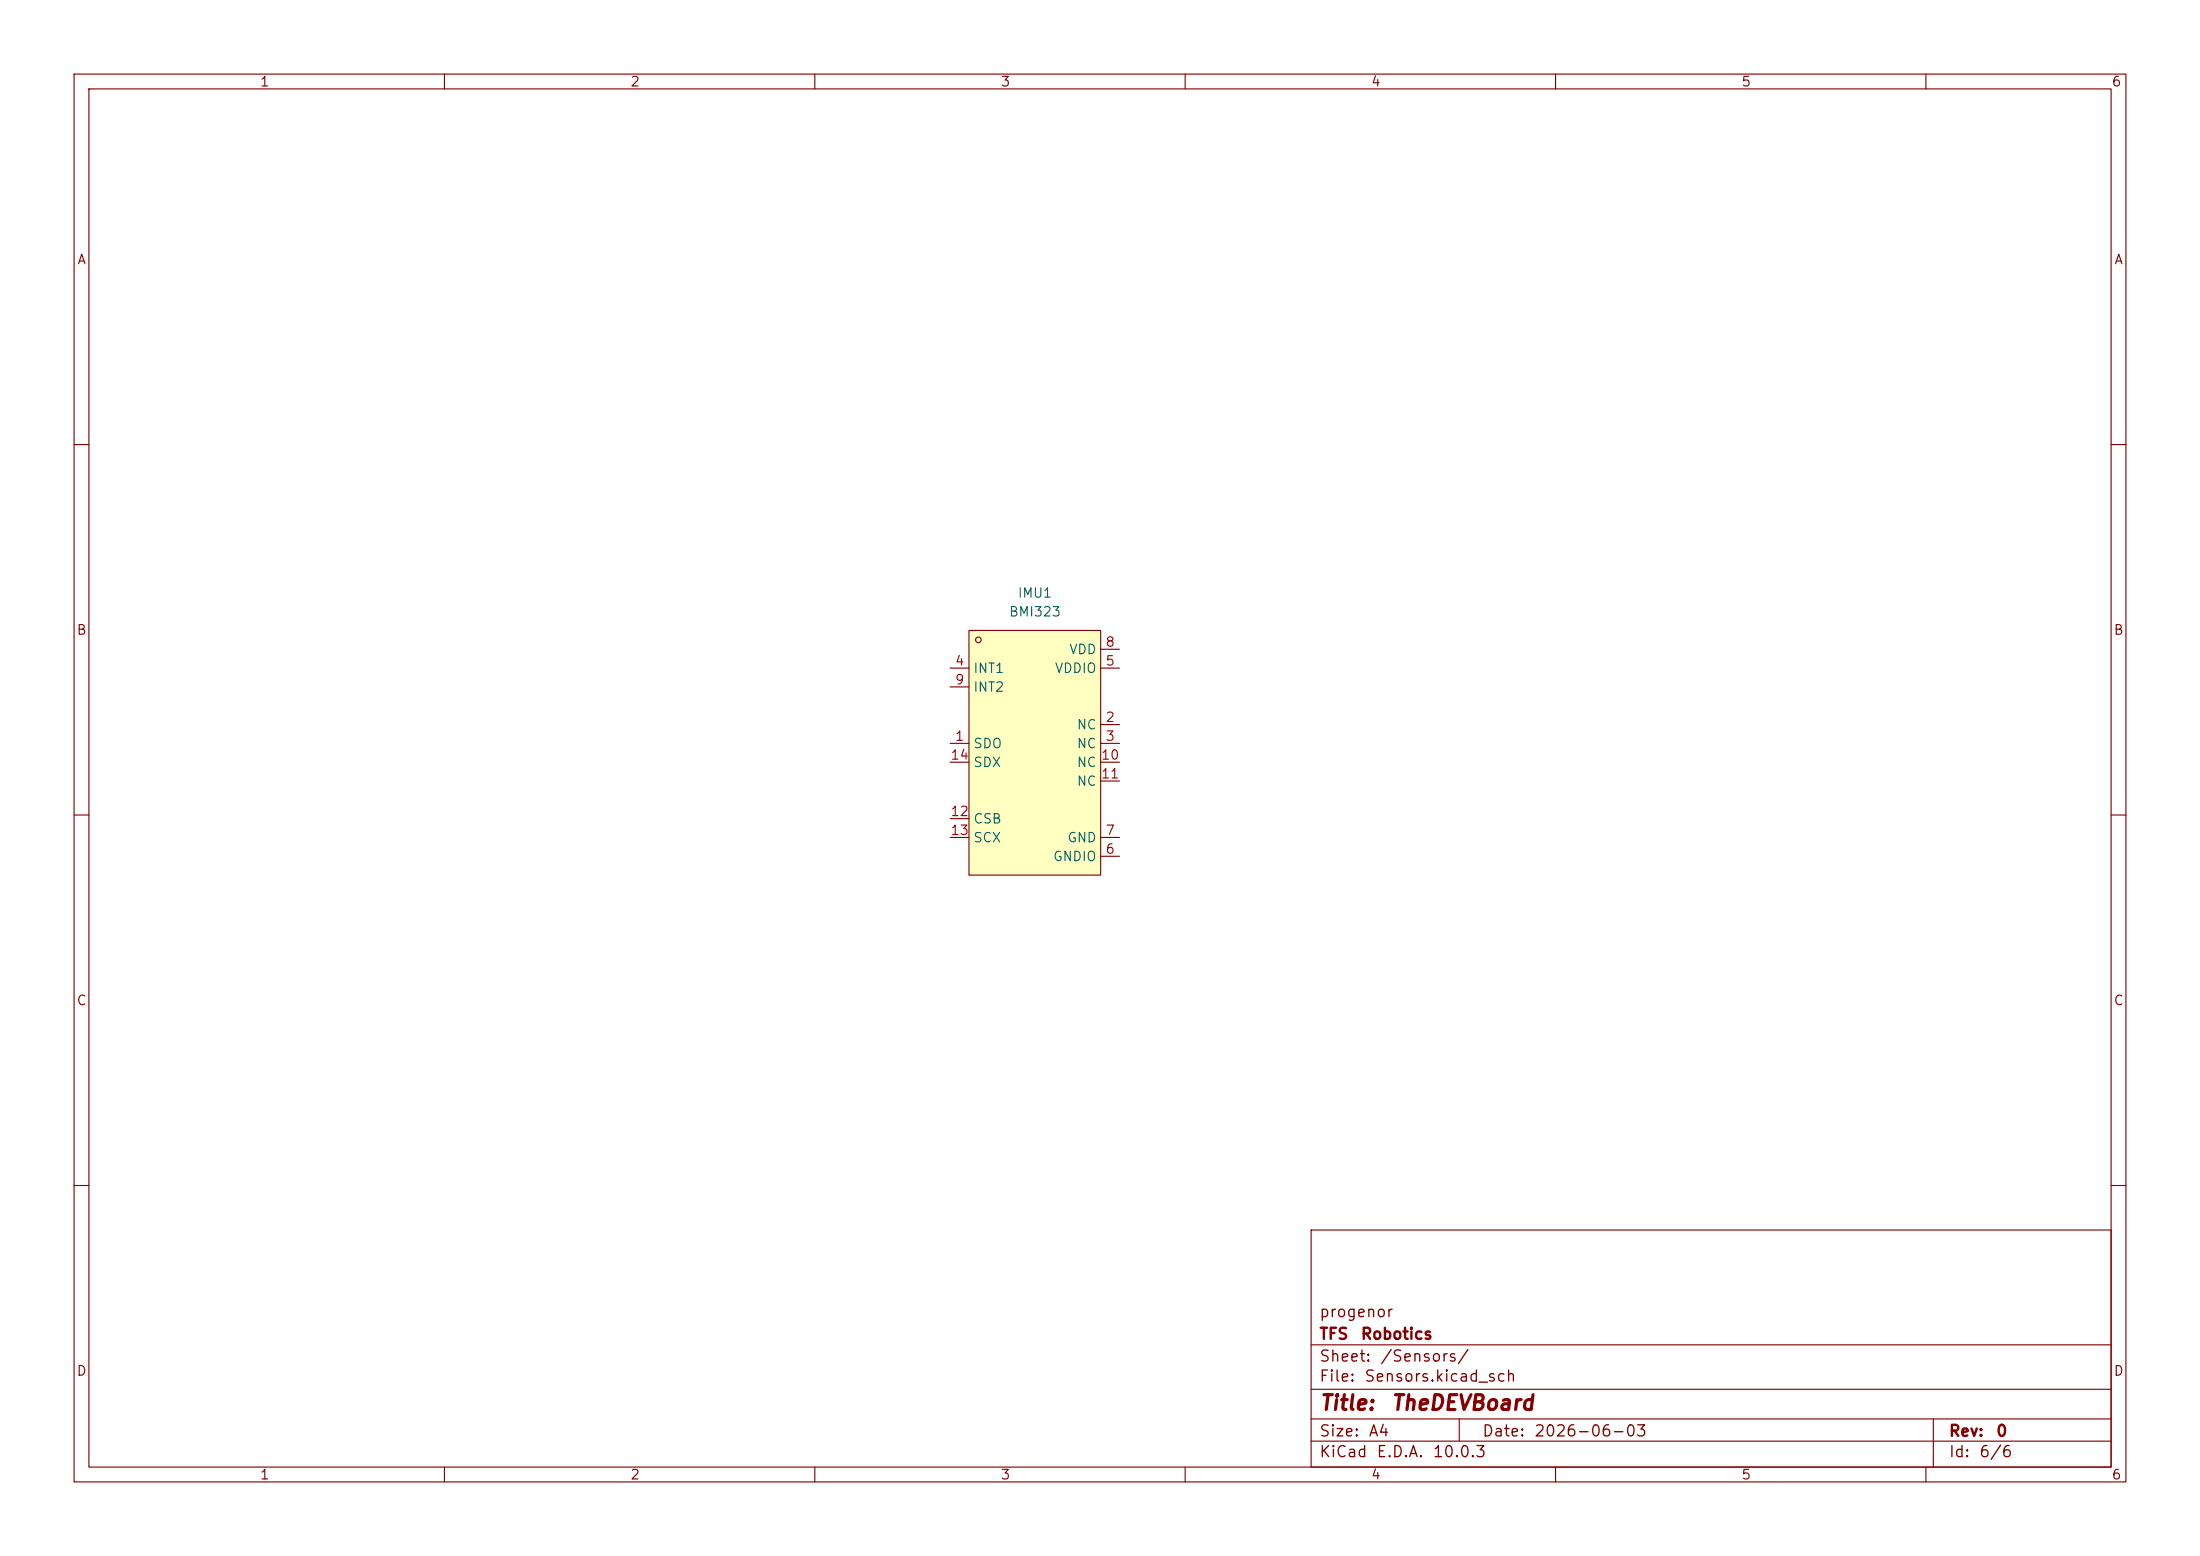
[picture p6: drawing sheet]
<svg xmlns="http://www.w3.org/2000/svg" width="297mm" height="210mm" viewBox="0 0 297 210" stroke-linecap="round" stroke-linejoin="round" font-family="sans-serif">
<g fill="none" stroke="#840000" stroke-width=".15">
<path d="M10 10h277v190h-277zM12 12h273v186h-273zM60 10v2M110 10v2M160 10v2M210 10v2M260 10v2M10 60h2M285 60h2M10 110h2M285 110h2M10 160h2"/>
<path d="M177 166h108v32h-108zM285 160h2M60 198v2M110 198v2M160 198v2M177 194.5h108M177 191.5h108M177 187.5h108M177 181.5h108M197 191.5v3M210 198v2M260 198v2"/>
<path d="M261 191.5v6.5"/>
</g>
<path d="M130.8 85.1h17.8v33h-17.8z" fill="#ffffc2"/>
<g fill="none" stroke="#840000" stroke-width=".15">
<path d="M128.3 90.2h2.5M128.3 92.7h2.5M130.8 85.1h17.8v33h-17.8zM148.6 97.8h2.5M148.6 90.2h2.5M148.6 87.6h2.5M128.3 100.3h2.5M128.3 113h2.5M128.3 102.9h2.5M128.3 110.5h2.5M148.6 100.3h2.5M148.6 115.6h2.5"/>
<path d="M148.6 113h2.5M148.6 102.9h2.5M148.6 105.4h2.5"/>
<circle cx="132.1" cy="86.4" r=".38"/>
</g>
<g font-size="2" fill="#840000">
<text x="178" y="190.8">Title:</text>
<text x="187.7" y="190.8">TheDEVBoard</text>
</g>
<g font-size="1.5" fill="#840000">
<text x="178" y="178.2">progenor</text>
<text x="178" y="184.2">Sheet:</text>
<text x="178" y="181.2">TFS</text>
<text x="183.6" y="181.2">Robotics</text>
<text x="186.2" y="184.2">/Sensors/</text>
<text x="178" y="186.9">File:</text>
<text x="184.1" y="186.9">Sensors.kicad_sch</text>
<text x="178" y="197.1">KiCad</text>
<text x="178" y="194.3">Size:</text>
<text x="184.7" y="194.3">A4</text>
<text x="185.7" y="197.1">E.D.A.</text>
<text x="193.3" y="197.1">10.0.3</text>
<text x="200" y="194.3">Date:</text>
<text x="207" y="194.3">2026-06-03</text>
<text x="263" y="194.3">Rev:</text>
<text x="263" y="197.1">Id:</text>
<text x="267.1" y="197.1">6/6</text>
<text x="269.4" y="194.3">0</text>
</g>
<g font-size="1.3" fill="#840000">
<text x="35" y="12">1</text>
<text x="85" y="12">2</text>
<text x="135" y="12">3</text>
<text x="185" y="12">4</text>
<text x="235" y="12">5</text>
<text x="285" y="12">6</text>
<text x="10.3" y="36">A</text>
<text x="285.3" y="36">A</text>
<text x="10.3" y="86">B</text>
<text x="285.3" y="86">B</text>
<text x="10.3" y="136">C</text>
<text x="285.3" y="136">C</text>
<text x="10.3" y="186">D</text>
<text x="285.3" y="186">D</text>
<text x="35" y="200">1</text>
<text x="85" y="200">2</text>
<text x="135" y="200">3</text>
<text x="185" y="200">4</text>
<text x="235" y="200">5</text>
<text x="285" y="200">6</text>
</g>
<g font-size="1.3" fill="#006464">
<text x="136.1" y="83.5">BMI323</text>
<text x="137.3" y="81">IMU1</text>
<text x="144.3" y="88.6">VDD</text>
<text x="131.3" y="91.1">INT1</text>
<text x="131.3" y="93.7">INT2</text>
<text x="142.3" y="91.1">VDDIO</text>
<text x="131.3" y="101.3">SDO</text>
<text x="145.3" y="98.8">NC</text>
<text x="145.3" y="101.3">NC</text>
<text x="131.3" y="103.8">SDX</text>
<text x="145.3" y="103.8">NC</text>
<text x="145.3" y="106.4">NC</text>
<text x="131.3" y="111.5">CSB</text>
<text x="131.3" y="114">SCX</text>
<text x="142.1" y="116.5">GNDIO</text>
<text x="144" y="114">GND</text>
</g>
<g font-size="1.3" fill="#a90000">
<text x="149.2" y="87.6">8</text>
<text x="128.8" y="90.1">4</text>
<text x="128.8" y="92.7">9</text>
<text x="149.2" y="90.1">5</text>
<text x="128.8" y="100.3">1</text>
<text x="149.2" y="97.8">2</text>
<text x="149.2" y="100.3">3</text>
<text x="128.2" y="102.8">14</text>
<text x="148.5" y="102.8">10</text>
<text x="148.5" y="105.4">11</text>
<text x="128.2" y="110.5">12</text>
<text x="128.2" y="113">13</text>
<text x="149.2" y="113">7</text>
<text x="149.2" y="115.5">6</text>
</g>
</svg>
